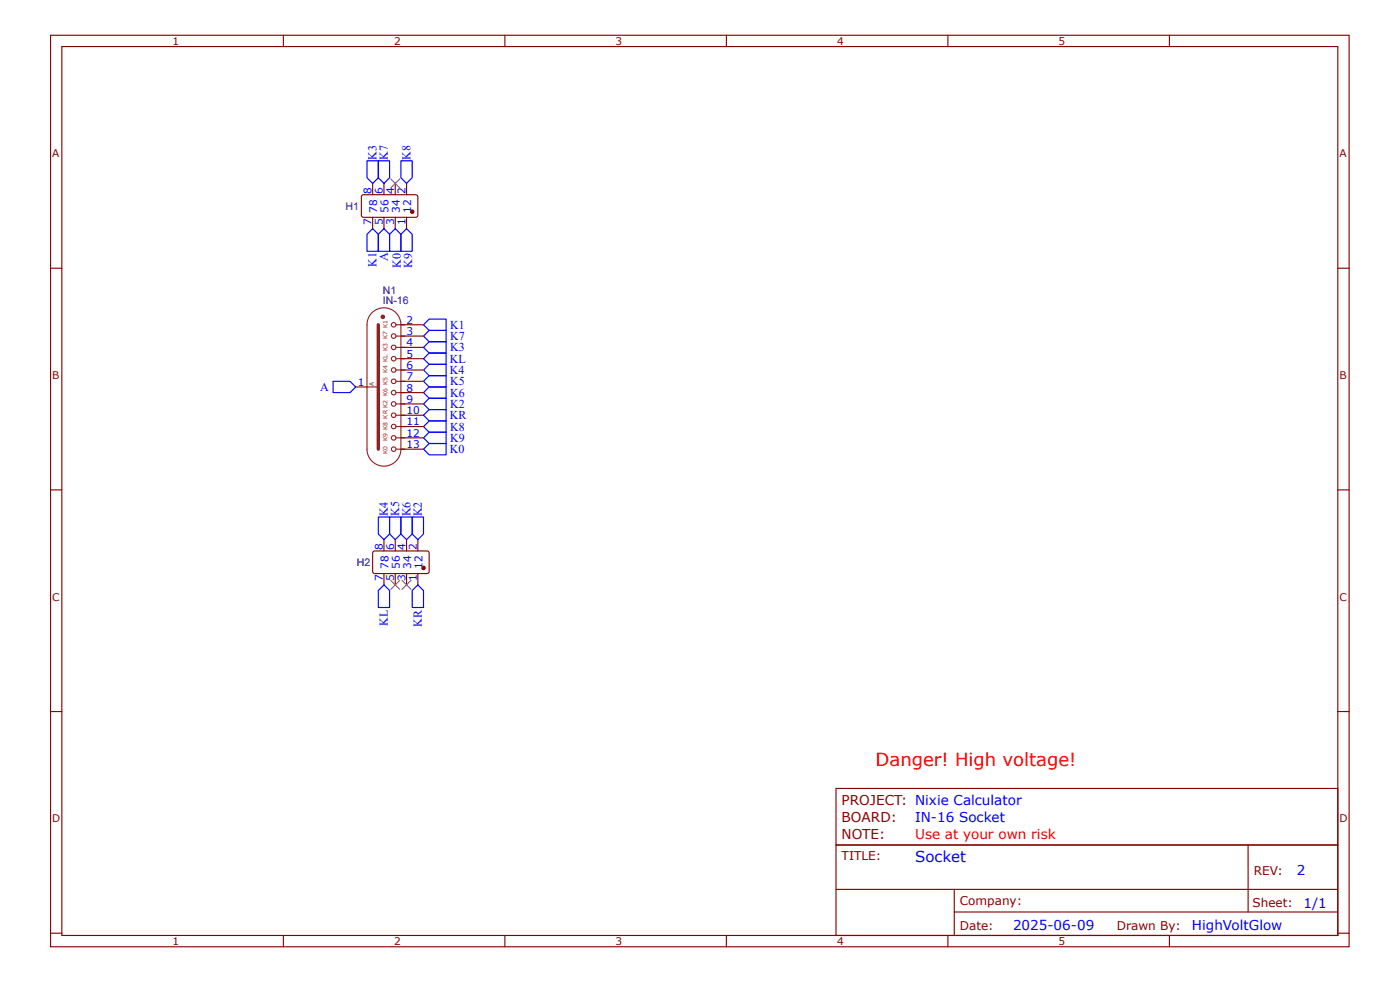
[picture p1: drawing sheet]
<svg xmlns="http://www.w3.org/2000/svg" width="297mm" height="210mm" viewBox="0 0 297 210" stroke-linecap="round" stroke-linejoin="round" font-family="sans-serif">
<g fill="none" stroke="#800" stroke-width=".24">
<path d="M10.7 7.5h275.5v193.2h-275.5zM13.1 9.9h270.7v188.4h-270.7zM60.1 7.5v2.4M107.1 7.5v2.4M154.1 7.5v2.4M201.1 7.5v2.4M248.1 7.5v2.4M10.7 56.9h2.4M76.8 41.4l.3-.1h11.3l.2 .5v4l-.4 .3-11.2-.1-.3-.4v-3.8zM283.8 56.9h2.4M85.1 68.9h4.7M85.1 71.3h4.7"/>
<path d="M85.1 73.6h4.7M85.1 76h4.7M85.1 78.4h4.7M75.5 82h2.4M85.1 80.8h4.7M85.1 83.2h4.7M85.1 85.6h4.7M85.1 88h4.7M85.1 90.4h4.7M85.1 92.8h4.7M85.1 95.2h4.7M10.7 103.9h2.4"/>
<path d="M283.8 103.9h2.4M10.7 150.9h2.4M283.8 150.9h2.4M177.4 179.1h106.4v19.2h-106.4zM264.8 179.2v14.2M10.7 197.8h2.4M60.1 198.3v2.4M107.1 198.3v2.4M154.1 198.3v2.4M177.4 188.6h106.3M201.1 198.3v2.4M202.4 193.4h81.3"/>
<path d="M202.4 188.6v9.5M248.1 198.3v2.4M283.8 197.8h2.4"/>
</g>
<g fill="none" stroke="#00f" stroke-width=".24">
<path d="M89.8 71.3l1.2-1.2h3.6v2.4h-3.6zM89.8 78.4l1.2-1.2h3.6v2.4h-3.6zM89.8 73.6l1.2-1.1h3.6v2.3h-3.6zM89.8 76l1.2-1.2h3.6v2.4h-3.6zM91 67.7h3.6v2.4h-3.6l-1.2-1.2zM70.7 80.8h3.6l1.2 1.2-1.2 1.2h-3.6zM89.8 92.8l1.2-1.2h3.6v2.4h-3.6zM89.8 90.4l1.2-1.2h3.6v2.4h-3.6zM89.8 83.2l1.2-1.2h3.6v2.4h-3.6zM89.8 80.8l1.2-1.2h3.6v2.4h-3.6zM89.8 85.6l1.2-1.2h3.6v2.4h-3.6zM89.8 95.2l1.2-1.2h3.6v2.4h-3.6z"/>
<path d="M89.8 88l1.2-1.2h3.6v2.4h-3.6z"/>
</g>
<g fill="none" stroke="#8d2323" stroke-width=".24">
<path d="M78.9 66.3a3.6 3.6 0 0 1 3.9-.8 3.6 3.6 0 0 1 2.3 3.4v26.3a3.6 3.6 0 0 1-3.6 3.6 3.6 3.6 0 0 1-3.6-3.6v-26.6l.3-1.3zM84 71.3h1.9M84 73.6h1.9M84 76h1.9M84 78.4h1.9M84 68.9h1.9M77.9 82h2.4M84 80.8h1.9M84 83.2h1.9M84 85.6h1.9M84 88h1.9M84 90.4h1.9"/>
<path d="M84 92.8h1.9M84 95.2h1.9"/>
<circle cx="83.5" cy="68.9" r=".48"/>
<circle cx="83.5" cy="78.4" r=".48"/>
<circle cx="83.5" cy="76" r=".48"/>
<circle cx="83.5" cy="71.3" r=".48"/>
<circle cx="83.5" cy="73.6" r=".48"/>
<circle cx="83.5" cy="88" r=".48"/>
<circle cx="83.5" cy="92.8" r=".48"/>
<circle cx="83.5" cy="90.4" r=".48"/>
<circle cx="83.5" cy="80.8" r=".48"/>
<circle cx="83.5" cy="83.2" r=".48"/>
<circle cx="83.5" cy="95.2" r=".48"/>
<circle cx="83.5" cy="85.6" r=".48"/>
</g>
<path d="M80.3 68.9v26.3" fill="none" stroke="#8d2323" stroke-width=".72"/>
<circle cx="81.2" cy="67.2" r=".24" fill="none" stroke="#8d2323" stroke-width=".48"/>
<circle cx="87.4" cy="44.9" r=".36" fill="#800"/>
<g fill="none" stroke="#800" stroke-width=".24">
<path d="M79.1 38.9v2.4M81.5 38.9v2.4M83.9 38.9v2.4M86.2 38.9v2.4M79.1 46.1v2.4M81.5 46.1v2.4M83.9 46.1v2.4M86.2 46.1v2.4M79.2 116.9l.3-.1h11.2l.3 .5v4l-.4 .3h-11.2l-.3-.5v-3.8z"/>
<circle cx="87.4" cy="44.9" r=".36"/>
</g>
<circle cx="89.8" cy="120.4" r=".36" fill="#800"/>
<g fill="none" stroke="#800" stroke-width=".24">
<path d="M81.5 114.4v2.4M83.9 114.4v2.4M86.2 114.4v2.4M88.6 114.4v2.4M81.5 121.6v2.4M83.9 121.6v2.4M86.2 121.6v2.4M88.6 121.6v2.4M177.4 167.2h106.4v11.9h-106.4z"/>
<circle cx="89.8" cy="120.4" r=".36"/>
</g>
<g fill="none" stroke="#00f" stroke-width=".24">
<path d="M77.9 34.1h2.4v3.6l-1.2 1.2-1.2-1.2zM80.3 34.1h2.4v3.6l-1.2 1.2-1.2-1.2zM85.1 34.1h2.3v3.6l-1.2 1.2-1.1-1.2zM79.1 48.5l1.2 1.2v3.6h-2.4v-3.6zM81.5 48.5l1.2 1.2v3.6h-2.4v-3.6zM83.9 48.5l1.2 1.2v3.6h-2.4v-3.6zM86.2 48.5l1.2 1.2v3.6h-2.3v-3.6zM80.3 109.6h2.4v3.6l-1.2 1.2-1.2-1.2zM82.7 109.6h2.4v3.6l-1.2 1.2-1.2-1.2zM85.1 109.6h2.3v3.6l-1.2 1.2-1.1-1.2zM87.4 109.6h2.4v3.6l-1.2 1.2-1.2-1.2zM81.5 124l1.2 1.2v3.6h-2.4v-3.6z"/>
<path d="M88.6 124l1.2 1.2v3.6h-2.4v-3.6z"/>
</g>
<path d="M82.9 37.9l1.9 1.9M84.8 37.9l-1.9 1.9M82.9 123l1.9 2M84.8 123l-1.9 2M85.3 123l1.9 2M87.2 123l-1.9 2" fill="none" stroke="#3c3" stroke-width=".24"/>
<text font-size="3.8" fill="#f00" x="185.8" y="162.4">Danger! High voltage!</text>
<text font-size="3.2" fill="#00f" x="194.1" y="182.7">Socket</text>
<g font-size="2.9" fill="#800">
<text x="178.6" y="170.8">PROJECT: Nixie Calculator</text>
<text x="178.6" y="174.4">BOARD:</text>
<text x="178.6" y="178">NOTE:</text>
</g>
<g font-size="2.9" fill="#00f">
<text x="194.1" y="174.4">IN-16 Socket</text>
<text x="275.1" y="185.4">2</text>
<text x="214.9" y="197.2">2025-06-09</text>
<text x="252.9" y="197.1">HighVoltGlow</text>
<text x="276.5" y="192.4">1/1</text>
</g>
<text font-size="2.9" fill="#f00" x="194.1" y="178">Use at your own risk</text>
<g font-size="2.6" fill="#00f">
<text x="79.9" y="33.9" transform="rotate(-90 79.9 33.9)">K3</text>
<text x="82.3" y="33.9" transform="rotate(-90 82.3 33.9)">K7</text>
<text x="87.1" y="33.9" transform="rotate(-90 87.1 33.9)">K8</text>
<text x="79.9" y="56.6" transform="rotate(-90 79.9 56.6)">K1</text>
<text x="82.3" y="55.4" transform="rotate(-90 82.3 55.4)">A</text>
<text x="85" y="56.7" transform="rotate(-90 85 56.7)">K0</text>
<text x="87.4" y="56.7" transform="rotate(-90 87.4 56.7)">K9</text>
<text x="95.5" y="69.7">K1</text>
<text x="95.5" y="76.9">KL</text>
<text x="95.5" y="72.1">K7</text>
<text x="95.5" y="74.5">K3</text>
<text x="67.9" y="82.9">A</text>
<text x="95.5" y="79.3">K4</text>
<text x="95.5" y="81.7">K5</text>
<text x="95.5" y="88.9">KR</text>
<text x="95.5" y="84.1">K6</text>
<text x="95.5" y="86.5">K2</text>
<text x="95.5" y="93.7">K9</text>
<text x="95.5" y="91.3">K8</text>
<text x="95.5" y="96.1">K0</text>
<text x="82.3" y="109.4" transform="rotate(-90 82.3 109.4)">K4</text>
<text x="84.7" y="109.4" transform="rotate(-90 84.7 109.4)">K5</text>
<text x="87.1" y="109.4" transform="rotate(-90 87.1 109.4)">K6</text>
<text x="89.5" y="109.4" transform="rotate(-90 89.5 109.4)">K2</text>
<text x="82.3" y="132.8" transform="rotate(-90 82.3 132.8)">KL</text>
<text x="89.5" y="132.9" transform="rotate(-90 89.5 132.9)">KR</text>
</g>
<g font-size="2.6" fill="#800">
<text x="178.6" y="182.3">TITLE:</text>
<text x="266" y="185.4">REV:</text>
<text x="203.6" y="191.9">Company:</text>
<text x="203.6" y="197.1">Date:</text>
<text x="237" y="197.2">Drawn By:</text>
<text x="265.7" y="192.3">Sheet:</text>
</g>
<g font-size="2.2" fill="#800">
<text x="36.6" y="9.5">1</text>
<text x="83.6" y="9.5">2</text>
<text x="130.6" y="9.5">3</text>
<text x="177.6" y="9.5">4</text>
<text x="224.6" y="9.5">5</text>
<text x="11.1" y="33.4">A</text>
<text x="284.2" y="33.4">A</text>
<text x="11.1" y="80.4">B</text>
<text x="284.2" y="80.4">B</text>
<text x="11.1" y="127.4">C</text>
<text x="284.2" y="127.4">C</text>
<text x="11.1" y="174.4">D</text>
<text x="284.2" y="174.4">D</text>
<text x="36.6" y="200.4">1</text>
<text x="83.6" y="200.4">2</text>
<text x="130.6" y="200.4">3</text>
<text x="177.6" y="200.4">4</text>
<text x="224.6" y="200.4">5</text>
</g>
<g font-size="2.2" fill="#00f">
<text x="78.8" y="41.2" transform="rotate(-90 78.8 41.2)">8</text>
<text x="81.2" y="41.2" transform="rotate(-90 81.2 41.2)">6</text>
<text x="83.6" y="41.2" transform="rotate(-90 83.6 41.2)">4</text>
<text x="86" y="41.2" transform="rotate(-90 86 41.2)">2</text>
<text x="78.8" y="47.6" transform="rotate(-90 78.8 47.6)">7</text>
<text x="80" y="45.2" transform="rotate(-90 80 45.2)">78</text>
<text x="81.2" y="47.6" transform="rotate(-90 81.2 47.6)">5</text>
<text x="82.4" y="45.2" transform="rotate(-90 82.4 45.2)">56</text>
<text x="83.6" y="47.6" transform="rotate(-90 83.6 47.6)">3</text>
<text x="84.8" y="45.2" transform="rotate(-90 84.8 45.2)">34</text>
<text x="86" y="47.6" transform="rotate(-90 86 47.6)">1</text>
<text x="87.2" y="45.2" transform="rotate(-90 87.2 45.2)">12</text>
<text x="86.2" y="68.6">2</text>
<text x="86.2" y="71">3</text>
<text x="86.2" y="73.4">4</text>
<text x="86.2" y="75.8">5</text>
<text x="75.9" y="81.8">1</text>
<text x="86.2" y="78.2">6</text>
<text x="86.2" y="80.6">7</text>
<text x="86.2" y="83">8</text>
<text x="86.2" y="85.4">9</text>
<text x="86.2" y="87.8">10</text>
<text x="86.2" y="90.2">11</text>
<text x="86.2" y="92.6">12</text>
<text x="86.2" y="95">13</text>
<text x="81.2" y="116.7" transform="rotate(-90 81.2 116.7)">8</text>
<text x="83.6" y="116.7" transform="rotate(-90 83.6 116.7)">6</text>
<text x="86" y="116.7" transform="rotate(-90 86 116.7)">4</text>
<text x="88.4" y="116.7" transform="rotate(-90 88.4 116.7)">2</text>
<text x="81.2" y="123.1" transform="rotate(-90 81.2 123.1)">7</text>
<text x="82.4" y="120.7" transform="rotate(-90 82.4 120.7)">78</text>
<text x="83.6" y="123.1" transform="rotate(-90 83.6 123.1)">5</text>
<text x="84.8" y="120.7" transform="rotate(-90 84.8 120.7)">56</text>
<text x="86" y="123.1" transform="rotate(-90 86 123.1)">3</text>
<text x="87.2" y="120.7" transform="rotate(-90 87.2 120.7)">34</text>
<text x="88.4" y="123.1" transform="rotate(-90 88.4 123.1)">1</text>
<text x="89.6" y="120.7" transform="rotate(-90 89.6 120.7)">12</text>
</g>
<g font-size="2.2" fill="#000080">
<text x="73.3" y="44.5">H1</text>
<text x="81.2" y="64.5">IN-16</text>
<text x="81.2" y="62.3">N1</text>
<text x="75.7" y="120">H2</text>
</g>
<g font-size="1.3" fill="#8d2323">
<text x="79.3" y="81.8" transform="rotate(-90 79.3 81.8)">A</text>
<text x="82.2" y="84" transform="rotate(-90 82.2 84)">K6 K5 K4 KL K3 K7 K1</text>
<text x="82.2" y="93.6" transform="rotate(-90 82.2 93.6)">K9 K8 KR K2</text>
<text x="82.2" y="96.2" transform="rotate(-90 82.2 96.2)">K0</text>
</g>
</svg>
